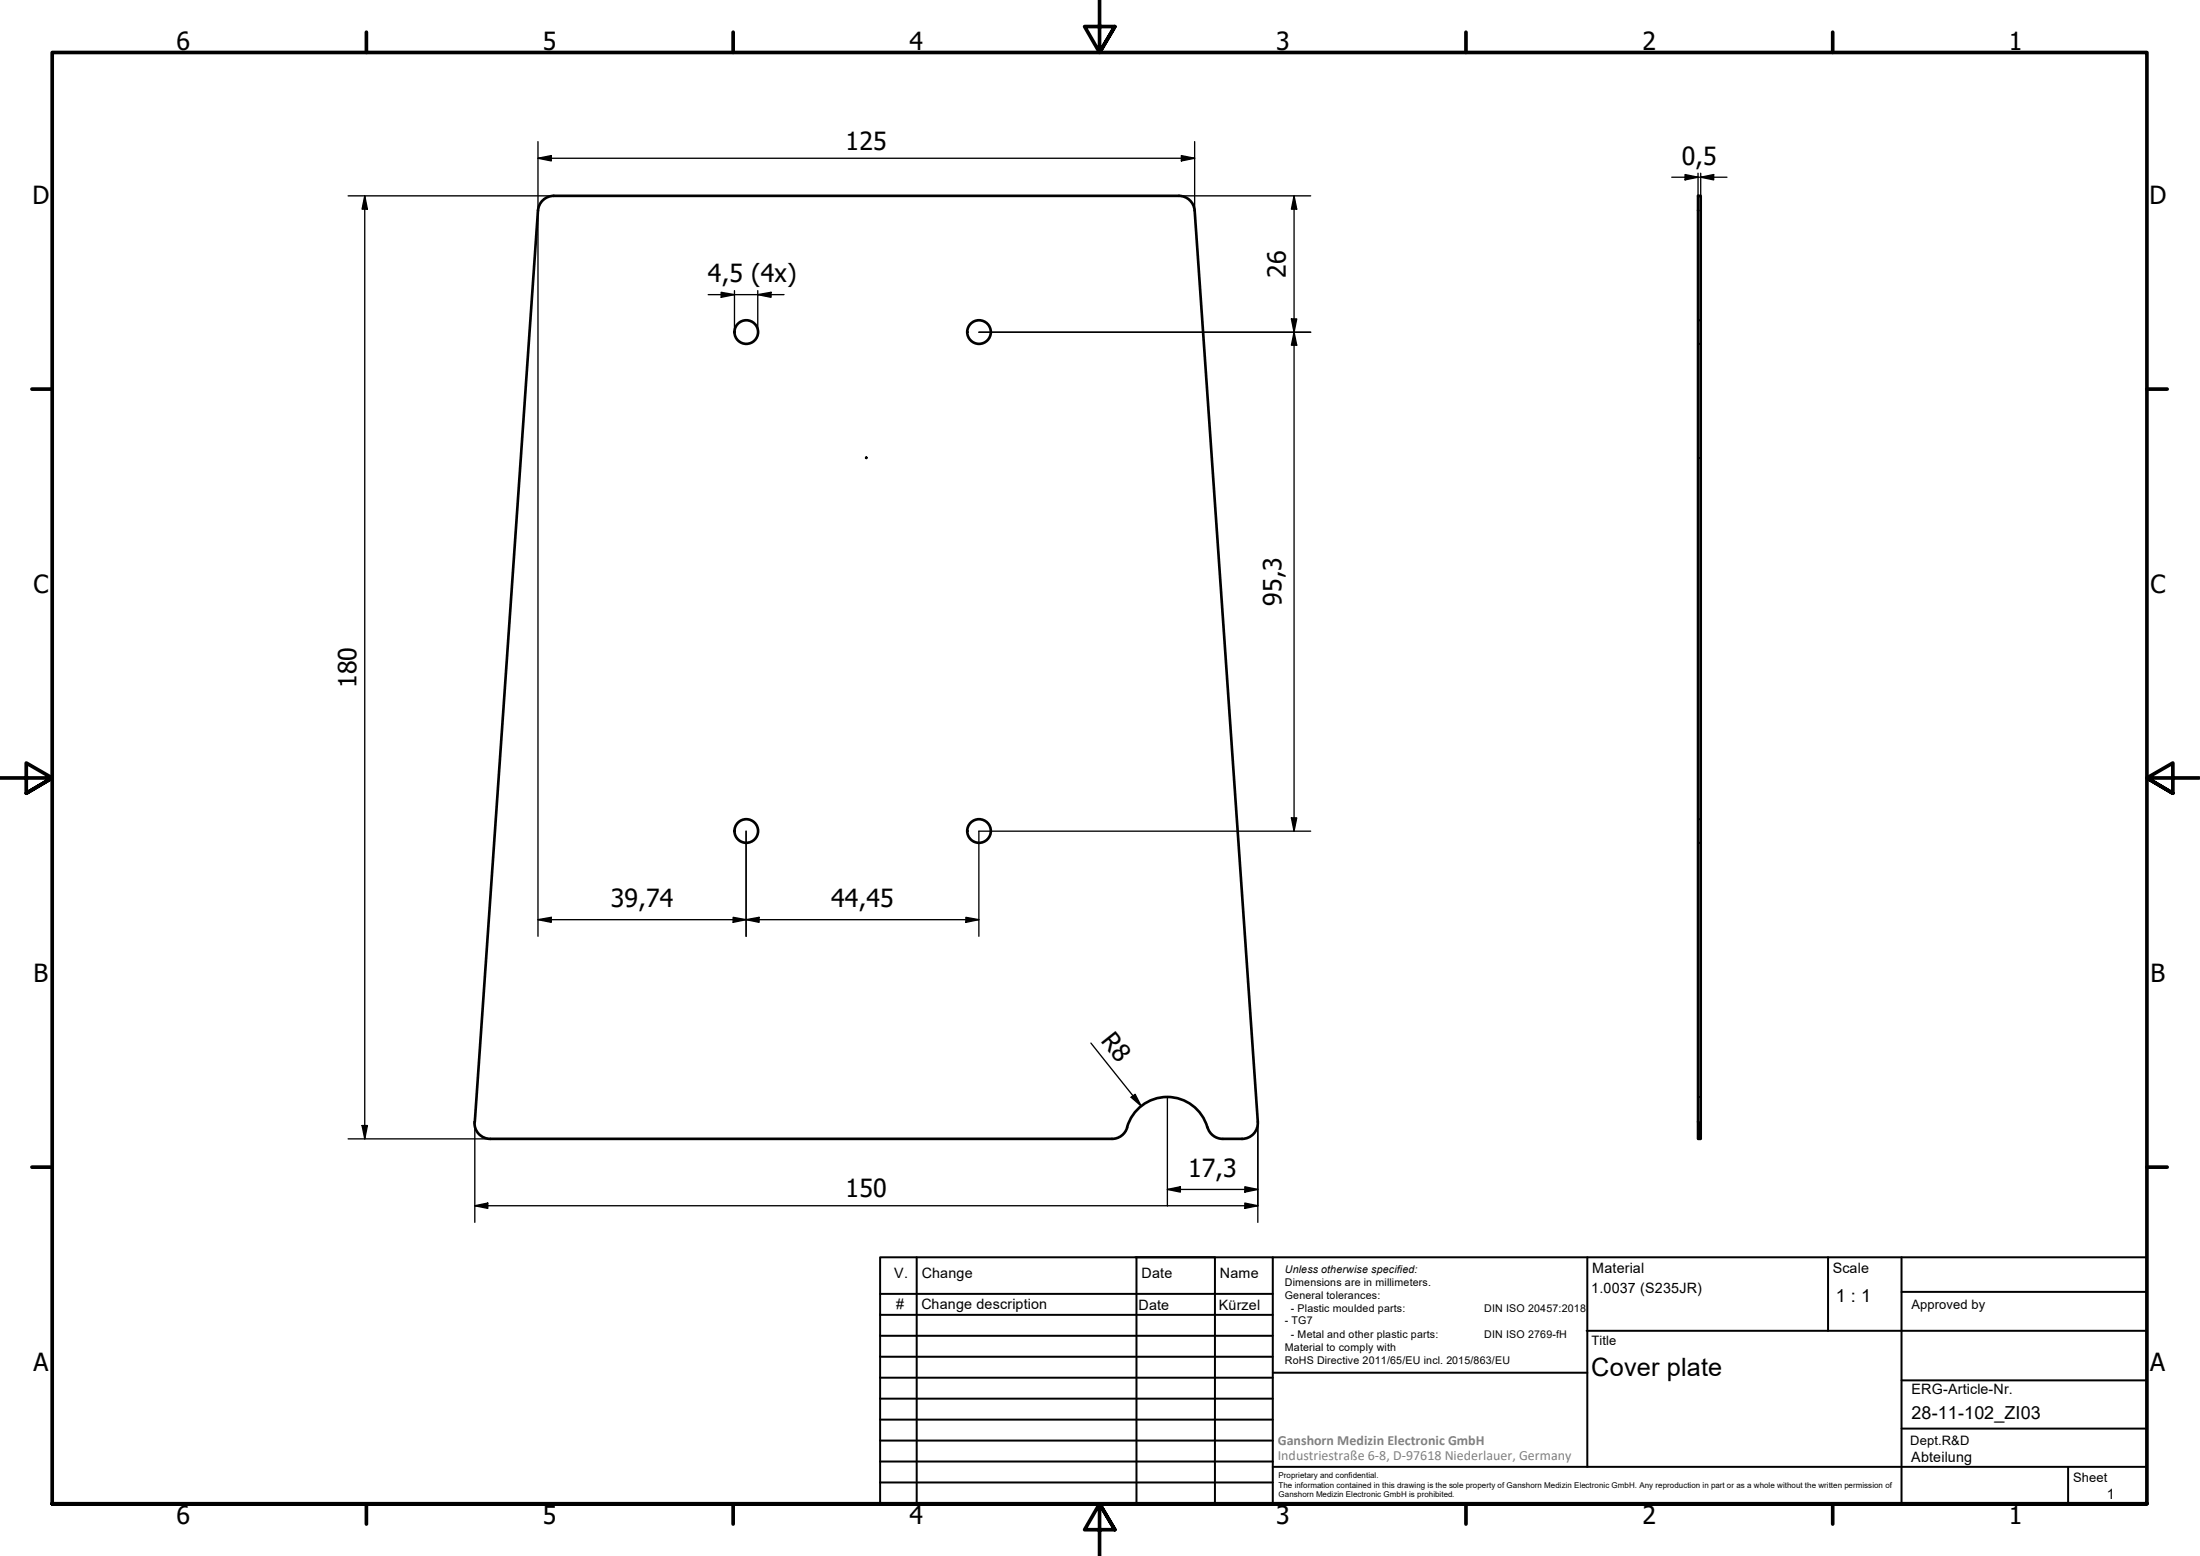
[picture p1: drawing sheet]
<svg xmlns="http://www.w3.org/2000/svg" width="420mm" height="297mm" viewBox="0 0 420 297" stroke-linecap="round" stroke-linejoin="round" font-family="sans-serif">
<!-- layer: Visible (ISO) -->
<g fill="none" stroke="#000" stroke-width=".51">
<path d="M105.7 37.4h119.5M105.8 37.4a3 3 0 0 0-3 2.8l-12.1 174M225.1 37.4a3 3 0 0 1 3 2.8M324.3 37.4h.5v180h-.5zM228.2 40.2l12 174a3 3 0 0 1-3 3.2M90.6 214.2a3 3 0 0 0 3 3.2M93.7 217.4h118.6M215.2 215.2a8 8 0 0 1 7.7-5.8 8 8 0 0 1 7.7 5.8M215.3 215.2a3 3 0 0 1-2.9 2.2M230.6 215.2a3 3 0 0 0 2.9 2.2M233.6 217.4h3.6"/>
<circle cx="142.5" cy="63.4" r="2.25"/>
<circle cx="187" cy="63.4" r="2.25"/>
<circle cx="165.4" cy="87.4" r=".03"/>
<circle cx="142.5" cy="158.6" r="2.25"/>
<circle cx="187" cy="158.6" r="2.25"/>
</g>
<!-- layer: Hidden (ISO) -->
<path d="M324.3 61.1h.2M324.3 65.6h.2M324.6 61.1h.2M324.6 65.6h.2M324.3 87.4h.2M324.6 87.4h.2M324.3 156.4h.2M324.6 156.4h.2M324.3 160.9h.2M324.6 160.9h.2M324.3 209.4h.2M324.6 209.4h.2" fill="none" stroke="#000" stroke-width=".38"/>
<!-- layer: Border (ISO) -->
<g fill="none" stroke="#000" stroke-width=".7">
<path d="M70 6.1v3.9M140 6.1v3.9M210 0v10l-2.9-4.9h5.8l-2.9 4.9 2.9-4.9M280 6.1v3.9M350 6.1v3.9M6.1 74.3h3.9M410 74.3h3.9M0 148.5h10l-5-2.8v5.7l5-2.9-5 2.9M420 148.5h-10l5-2.8v5.7l-5-2.9 5 2.9M6.1 222.8h3.9M410 222.8h3.9M10 287.1v-277.1h400v277.1h-400h400"/>
<path d="M70 287.1v3.8M140 287.1v3.8M212.9 292l-2.9-4.9 2.9 4.9h-5.8l2.9-4.9v9.9M280 287.1v3.8M350 287.1v3.8"/>
</g>
<!-- layer: TitleBlock -->
<g fill="none" stroke="#000" stroke-width=".38">
<path d="M168.1 251h75M168.1 247h75M168.1 255h75M168.1 259h75M175.1 240v47M216.9 240h15M217 240v47M232 240v47M243.1 240.1v46.9h-75v-47h241.9v47.1h-167M303 254h107M303.1 240v40M349.1 240v14"/>
<path d="M363.2 240v47.1M363.2 246.6h46.8M168.1 271h75M168.1 263h75M168.1 267h75M168.1 275h75M168.1 279h75M243.1 262.1h60M363.2 272.7h46.8M363.2 263.5h46.8M168.1 283h75M216.9 287h15"/>
<path d="M243.1 280h166.9M395 280.1v7"/>
</g>
<!-- layer: Dimension (ISO) -->
<g fill="none" stroke="#000" stroke-width=".25">
<path d="M66.5 37.4h39.2M69.7 37.4l.5 2.5h-1zM69.7 37.4v180M102.7 30.2l2.6-.5v1zM102.7 30.2h125.5M102.7 27v151.7M225.2 37.4h25.1M225.6 29.7l2.6 .5-2.6 .5zM228.2 27v13.2M247.1 37.4l.5 2.5h-1zM247.1 37.4v121.3M319.3 33.8h10.5"/>
<path d="M321.8 33.3l2.5 .5-2.5 .5zM324.3 33.1v4.3M324.8 33.8l2.5-.5v1zM324.8 33.1v4.3M135.3 56.2h14.4M137.7 55.8l2.6 .4-2.6 .6zM140.3 55.5v7.9M144.7 56.2l2.6-.4v1zM144.7 55.5v7.9M186.9 63.4h63.4M246.6 60.9h1l-.5 2.5zM247.1 63.4l.5 2.5h-1z"/>
<path d="M142.5 158.7v20M246.6 156.1h1l-.5 2.6zM250.3 158.7h-63.4v20M102.7 175.6l2.6-.5v1zM102.7 175.6h84.2M140 175.1l2.5 .5-2.5 .5zM142.5 175.6l2.5-.5v1zM184.5 175.1l2.4 .5-2.4 .5zM208.3 199.1l9.6 12M66.5 217.4h27.2M69.2 214.9h1l-.5 2.5zM90.7 214.2v19.1"/>
<path d="M216 209.5l.8-.6 1.1 2.2zM222.9 209.4v20.8M240.2 214.2v19.1M90.7 230.2l2.5-.5v1zM90.7 230.2h149.5M222.9 227.1l2.5-.5v1zM222.9 227.1h17.3M237.7 229.7l2.5 .5-2.5 .5zM237.7 226.6l2.5 .5-2.5 .5z"/>
</g>
<g fill="#000">
<path d="M69.7 37.4l.5 2.5h-1zM102.7 30.2l2.6-.5v1zM225.6 29.7l2.6 .5-2.6 .5zM247.1 37.4l.5 2.5h-1zM321.8 33.3l2.5 .5-2.5 .5zM324.8 33.8l2.5-.5v1zM137.7 55.8l2.6 .4-2.6 .6zM144.7 56.2l2.6-.4v1zM246.6 60.9h1l-.5 2.5zM247.1 63.4l.5 2.5h-1zM246.6 156.1h1l-.5 2.6zM102.7 175.6l2.6-.5v1z"/>
<path d="M140 175.1l2.5 .5-2.5 .5zM142.5 175.6l2.5-.5v1zM184.5 175.1l2.4 .5-2.4 .5zM69.2 214.9h1l-.5 2.5zM216 209.5l.8-.6 1.1 2.2zM90.7 230.2l2.5-.5v1zM222.9 227.1l2.5-.5v1zM237.7 229.7l2.5 .5-2.5 .5zM237.7 226.6l2.5 .5-2.5 .5z"/>
</g>
<g font-size="4.8">
<text x="33.7" y="9.6">6</text>
<text x="103.7" y="9.6">5</text>
<text x="173.7" y="9.6">4</text>
<text x="243.7" y="9.6">3</text>
<text x="313.7" y="9.6">2</text>
<text x="383.7" y="9.6">1</text>
<text x="161.5" y="28.6">125</text>
<text x="321.2" y="31.4">0,5</text>
<text x="6.2" y="38.9">D</text>
<text x="410.5" y="38.9">D</text>
<text x="135.2" y="53.8">4,5 (4x)</text>
<text x="245.6" y="53" transform="rotate(-90 245.6 53)">26</text>
<text x="6.4" y="113.1">C</text>
<text x="410.7" y="113.1">C</text>
<text x="244.7" y="115.7" transform="rotate(-90 244.7 115.7)">95,3</text>
<text x="68.1" y="131.4" transform="rotate(-90 68.1 131.4)">180</text>
<text x="116.6" y="173.2">39,74</text>
<text x="158.7" y="173.2">44,45</text>
<text x="6.4" y="187.4">B</text>
<text x="410.7" y="187.4">B</text>
<text x="210.1" y="198.7" transform="rotate(51 210.1 198.7)">R8</text>
<text x="226.9" y="224.6">17,3</text>
<text x="161.5" y="228.6">150</text>
<text x="6.4" y="261.7">A</text>
<text x="303.9" y="262.7">Cover plate</text>
<text x="410.7" y="261.7">A</text>
<text x="33.7" y="290.9">6</text>
<text x="103.7" y="290.9">5</text>
<text x="173.7" y="290.9">4</text>
<text x="243.7" y="290.9">3</text>
<text x="313.7" y="290.9">2</text>
<text x="383.7" y="290.9">1</text>
</g>
<g font-size="3.4">
<text x="350.6" y="248.5">1 : 1</text>
<text x="365.1" y="270.9">28-11-102_ZI03</text>
</g>
<g font-size="2.7">
<text x="170.8" y="244">V.</text>
<text x="176" y="244">Change</text>
<text x="218" y="244">Date</text>
<text x="233" y="244">Name</text>
<text x="304.1" y="243">Material</text>
<text x="350" y="243.1">Scale</text>
<text x="171.1" y="249.9">#</text>
<text x="176" y="249.9">Change description</text>
<text x="217.4" y="250">Date</text>
<text x="232.8" y="250">Kürzel</text>
<text x="303.9" y="246.8">1.0037 (S235JR)</text>
<text x="365.1" y="266.1">ERG-Article-Nr.</text>
<text x="365" y="279">Abteilung</text>
<text x="402.3" y="286.2">1</text>
</g>
<g font-size="2.7" fill="#808080">
<text x="244" y="275.8">Ganshorn Medizin Electronic GmbH</text>
<text x="244" y="278.7">Industriestraße 6-8, D-97618 Niederlauer, Germany</text>
</g>
<g font-size="2.5">
<text x="365.1" y="249.9">Approved by</text>
<text x="304" y="256.8">Title</text>
<text x="364.8" y="275.8">Dept.R&amp;D</text>
<text x="395.9" y="282.9">Sheet</text>
</g>
<g font-size="2">
<text x="245.4" y="242.9">Unless otherwise specified:</text>
<text x="245.4" y="245.4">Dimensions are in millimeters.</text>
<text x="245.4" y="247.9">General tolerances:</text>
<text x="246.5" y="250.4">- Plastic moulded parts:</text>
<text x="283.5" y="250.4">DIN ISO 20457:2018</text>
<text x="245.4" y="252.8">- TG7</text>
<text x="245.4" y="257.9">Material to comply with</text>
<text x="246.5" y="255.4">- Metal and other plastic parts:</text>
<text x="283.5" y="255.4">DIN ISO 2769-fH</text>
<text x="245.4" y="260.3">RoHS Directive 2011/65/EU incl. 2015/863/EU</text>
</g>
<g font-size="1.5">
<text x="244.2" y="282.2">Proprietary and confidential.</text>
<text x="244.2" y="284">The information contained in this drawing is the sole property of Ganshorn Medizin Electronic GmbH. Any reproduction in part or as a whole without the written permission of</text>
<text x="244.2" y="285.8">Ganshorn Medizin Electronic GmbH is prohibited.</text>
</g>
</svg>
